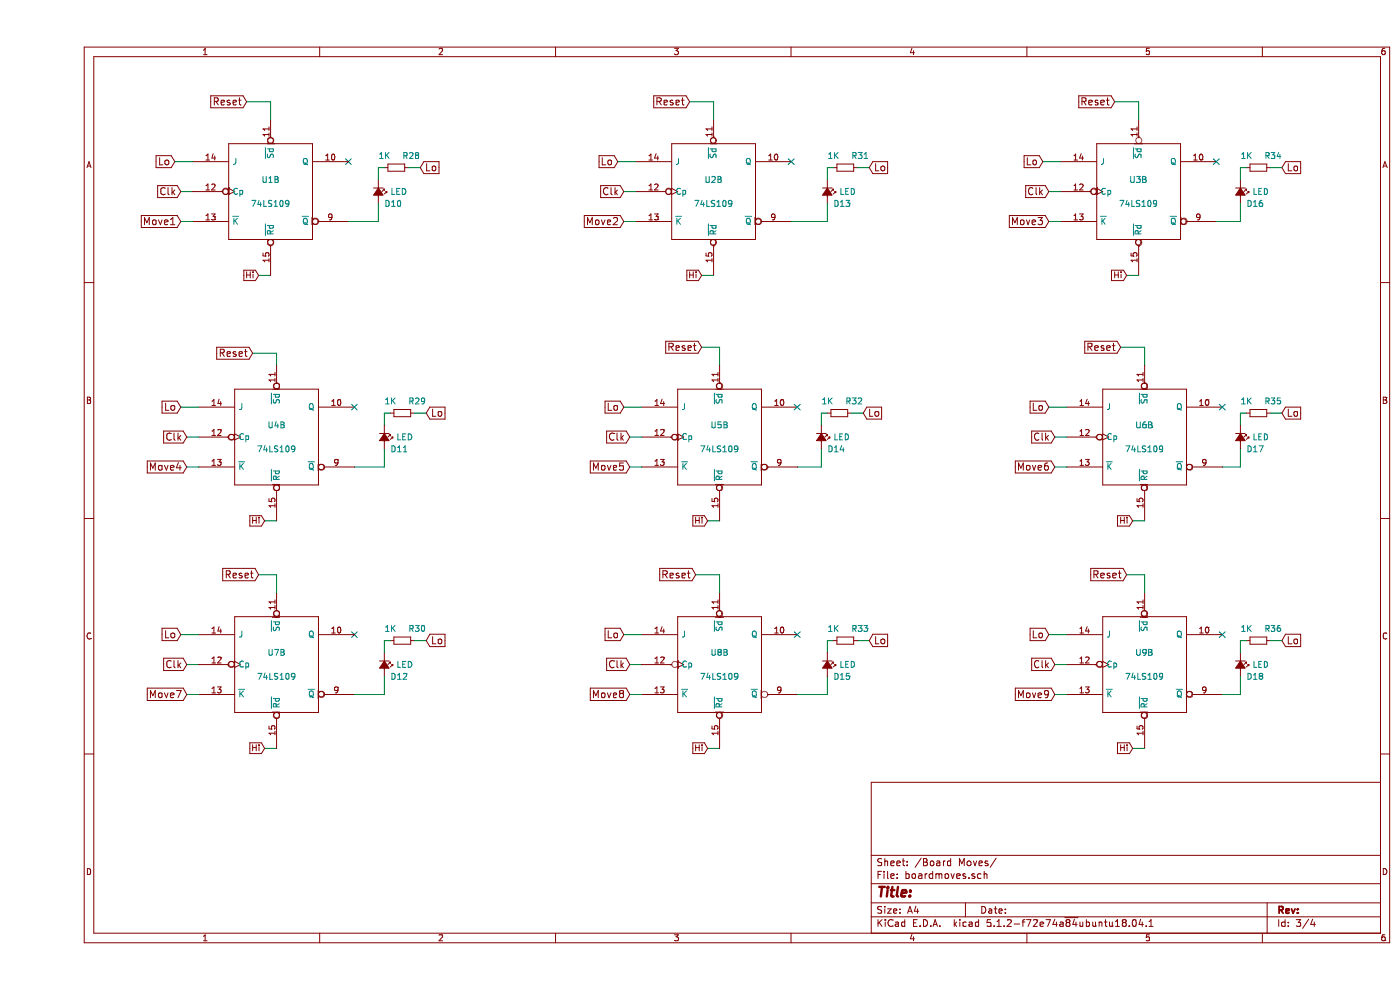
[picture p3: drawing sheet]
EESchema Schematic File Version 4
LIBS:ttt_ttl-cache
EELAYER 29 0
EELAYER END
$Descr A4 11693 8268
encoding utf-8
Sheet 3 4
Title ""
Date ""
Rev ""
Comp ""
Comment1 ""
Comment2 ""
Comment3 ""
Comment4 ""
$EndDescr
Text GLabel 1200 1600 0    60   Input ~ 0
Clk
Wire Wire Line
	1200 1600 1300 1600
NoConn ~ 2600 1350
Text GLabel 1750 850  0    60   Input ~ 0
Reset
Wire Wire Line
	1850 2300 1950 2300
Text GLabel 1200 1850 0    60   Input ~ 0
Move1
$Comp
L ttt_ttl-rescue:LED_Small_ALT D10
U 1 1
P 2850 1600
F 0 "D10" V 2950 1650 50  0000 L CNN
F 1 "LED" V 2850 1700 50  0000 L CNN
F 2 "LED_THT:LED_D3.0mm" V 2850 1600 50  0001 C CNN
F 3 "" V 2850 1600 50  0001 C CNN
	1    2850 1600
	0    1    1    0   
$EndComp
$Comp
L ttt_ttl-rescue:R_Small R28
U 1 1
P 3000 1400
F 0 "R28" V 2900 1450 50  0000 L CNN
F 1 "1K" V 2900 1250 50  0000 L CNN
F 2 "Resistor_THT:R_Axial_DIN0207_L6.3mm_D2.5mm_P7.62mm_Horizontal" H 3000 1400 50  0001 C CNN
F 3 "" H 3000 1400 50  0001 C CNN
	1    3000 1400
	0    1    1    0   
$EndComp
Text GLabel 3200 1400 2    60   Input ~ 0
Lo
Wire Wire Line
	3200 1400 3100 1400
Wire Wire Line
	2850 1700 2850 1850
Wire Wire Line
	2900 1400 2850 1400
Wire Wire Line
	2850 1400 2850 1500
$Comp
L local:74LS107 U2
U 2 1
P 5650 1600
F 0 "U2" H 5650 1700 50  0000 C CNN
F 1 "74LS109" H 5650 1500 50  0000 C CNN
F 2 "Package_DIP:DIP-16_W7.62mm" H 5650 1600 50  0001 C CNN
F 3 "" H 5650 1600 50  0001 C CNN
	2    5650 1600
	1    0    0    -1  
$EndComp
Text GLabel 4900 1600 0    60   Input ~ 0
Clk
Wire Wire Line
	4900 1600 5000 1600
NoConn ~ 6300 1350
Text GLabel 5450 850  0    60   Input ~ 0
Reset
Wire Wire Line
	5550 2300 5650 2300
Text GLabel 4900 1850 0    60   Input ~ 0
Move2
$Comp
L ttt_ttl-rescue:LED_Small_ALT D13
U 1 1
P 6600 1600
F 0 "D13" V 6700 1650 50  0000 L CNN
F 1 "LED" V 6600 1700 50  0000 L CNN
F 2 "LED_THT:LED_D3.0mm" V 6600 1600 50  0001 C CNN
F 3 "" V 6600 1600 50  0001 C CNN
	1    6600 1600
	0    1    1    0   
$EndComp
$Comp
L ttt_ttl-rescue:R_Small R31
U 1 1
P 6750 1400
F 0 "R31" V 6650 1450 50  0000 L CNN
F 1 "1K" V 6650 1250 50  0000 L CNN
F 2 "Resistor_THT:R_Axial_DIN0207_L6.3mm_D2.5mm_P7.62mm_Horizontal" H 6750 1400 50  0001 C CNN
F 3 "" H 6750 1400 50  0001 C CNN
	1    6750 1400
	0    1    1    0   
$EndComp
Text GLabel 6950 1400 2    60   Input ~ 0
Lo
Wire Wire Line
	6950 1400 6850 1400
Wire Wire Line
	6600 1700 6600 1850
Wire Wire Line
	6650 1400 6600 1400
Wire Wire Line
	6600 1400 6600 1500
$Comp
L local:74LS107 U3
U 2 1
P 9200 1600
F 0 "U3" H 9200 1700 50  0000 C CNN
F 1 "74LS109" H 9200 1500 50  0000 C CNN
F 2 "Package_DIP:DIP-16_W7.62mm" H 9200 1600 50  0001 C CNN
F 3 "" H 9200 1600 50  0001 C CNN
	2    9200 1600
	1    0    0    -1  
$EndComp
Text GLabel 8450 1600 0    60   Input ~ 0
Clk
Wire Wire Line
	8450 1600 8550 1600
NoConn ~ 9850 1350
Text GLabel 9000 850  0    60   Input ~ 0
Reset
Wire Wire Line
	9100 2300 9200 2300
Text GLabel 8450 1850 0    60   Input ~ 0
Move3
$Comp
L ttt_ttl-rescue:LED_Small_ALT D16
U 1 1
P 10050 1600
F 0 "D16" V 10150 1650 50  0000 L CNN
F 1 "LED" V 10050 1700 50  0000 L CNN
F 2 "LED_THT:LED_D3.0mm" V 10050 1600 50  0001 C CNN
F 3 "" V 10050 1600 50  0001 C CNN
	1    10050 1600
	0    1    1    0   
$EndComp
$Comp
L ttt_ttl-rescue:R_Small R34
U 1 1
P 10200 1400
F 0 "R34" V 10100 1450 50  0000 L CNN
F 1 "1K" V 10100 1250 50  0000 L CNN
F 2 "Resistor_THT:R_Axial_DIN0207_L6.3mm_D2.5mm_P7.62mm_Horizontal" H 10200 1400 50  0001 C CNN
F 3 "" H 10200 1400 50  0001 C CNN
	1    10200 1400
	0    1    1    0   
$EndComp
Text GLabel 10400 1400 2    60   Input ~ 0
Lo
Wire Wire Line
	10400 1400 10300 1400
Wire Wire Line
	10050 1700 10050 1850
Wire Wire Line
	10100 1400 10050 1400
Wire Wire Line
	10050 1400 10050 1500
$Comp
L local:74LS107 U4
U 2 1
P 2000 3650
F 0 "U4" H 2000 3750 50  0000 C CNN
F 1 "74LS109" H 2000 3550 50  0000 C CNN
F 2 "Package_DIP:DIP-16_W7.62mm" H 2000 3650 50  0001 C CNN
F 3 "" H 2000 3650 50  0001 C CNN
	2    2000 3650
	1    0    0    -1  
$EndComp
Wire Wire Line
	1250 3650 1350 3650
NoConn ~ 2650 3400
Text GLabel 1800 2950 0    60   Input ~ 0
Reset
Wire Wire Line
	1900 4350 2000 4350
Text GLabel 1250 3900 0    60   Input ~ 0
Move4
$Comp
L ttt_ttl-rescue:LED_Small_ALT D11
U 1 1
P 2900 3650
F 0 "D11" V 3000 3700 50  0000 L CNN
F 1 "LED" V 2900 3750 50  0000 L CNN
F 2 "LED_THT:LED_D3.0mm" V 2900 3650 50  0001 C CNN
F 3 "" V 2900 3650 50  0001 C CNN
	1    2900 3650
	0    1    1    0   
$EndComp
$Comp
L ttt_ttl-rescue:R_Small R29
U 1 1
P 3050 3450
F 0 "R29" V 2950 3500 50  0000 L CNN
F 1 "1K" V 2950 3300 50  0000 L CNN
F 2 "Resistor_THT:R_Axial_DIN0207_L6.3mm_D2.5mm_P7.62mm_Horizontal" H 3050 3450 50  0001 C CNN
F 3 "" H 3050 3450 50  0001 C CNN
	1    3050 3450
	0    1    1    0   
$EndComp
Text GLabel 3250 3450 2    60   Input ~ 0
Lo
Wire Wire Line
	3250 3450 3150 3450
Wire Wire Line
	2900 3750 2900 3900
Wire Wire Line
	2950 3450 2900 3450
Wire Wire Line
	2900 3450 2900 3550
$Comp
L local:74LS107 U5
U 2 1
P 5700 3650
F 0 "U5" H 5700 3750 50  0000 C CNN
F 1 "74LS109" H 5700 3550 50  0000 C CNN
F 2 "Package_DIP:DIP-16_W7.62mm" H 5700 3650 50  0001 C CNN
F 3 "" H 5700 3650 50  0001 C CNN
	2    5700 3650
	1    0    0    -1  
$EndComp
Text GLabel 4950 3650 0    60   Input ~ 0
Clk
Wire Wire Line
	4950 3650 5050 3650
NoConn ~ 6350 3400
Text GLabel 5550 2900 0    60   Input ~ 0
Reset
Wire Wire Line
	5600 4350 5700 4350
Text GLabel 4950 3900 0    60   Input ~ 0
Move5
$Comp
L ttt_ttl-rescue:LED_Small_ALT D14
U 1 1
P 6550 3650
F 0 "D14" V 6650 3700 50  0000 L CNN
F 1 "LED" V 6550 3750 50  0000 L CNN
F 2 "LED_THT:LED_D3.0mm" V 6550 3650 50  0001 C CNN
F 3 "" V 6550 3650 50  0001 C CNN
	1    6550 3650
	0    1    1    0   
$EndComp
$Comp
L ttt_ttl-rescue:R_Small R32
U 1 1
P 6700 3450
F 0 "R32" V 6600 3500 50  0000 L CNN
F 1 "1K" V 6600 3300 50  0000 L CNN
F 2 "Resistor_THT:R_Axial_DIN0207_L6.3mm_D2.5mm_P7.62mm_Horizontal" H 6700 3450 50  0001 C CNN
F 3 "" H 6700 3450 50  0001 C CNN
	1    6700 3450
	0    1    1    0   
$EndComp
Text GLabel 6900 3450 2    60   Input ~ 0
Lo
Wire Wire Line
	6900 3450 6800 3450
Wire Wire Line
	6550 3750 6550 3900
Wire Wire Line
	6600 3450 6550 3450
Wire Wire Line
	6550 3450 6550 3550
$Comp
L local:74LS107 U6
U 2 1
P 9250 3650
F 0 "U6" H 9250 3750 50  0000 C CNN
F 1 "74LS109" H 9250 3550 50  0000 C CNN
F 2 "Package_DIP:DIP-16_W7.62mm" H 9250 3650 50  0001 C CNN
F 3 "" H 9250 3650 50  0001 C CNN
	2    9250 3650
	1    0    0    -1  
$EndComp
Text GLabel 8500 3650 0    60   Input ~ 0
Clk
Wire Wire Line
	8500 3650 8600 3650
Text GLabel 9050 2900 0    60   Input ~ 0
Reset
Wire Wire Line
	9150 4350 9250 4350
Text GLabel 8500 3900 0    60   Input ~ 0
Move6
$Comp
L ttt_ttl-rescue:LED_Small_ALT D17
U 1 1
P 10050 3650
F 0 "D17" V 10150 3700 50  0000 L CNN
F 1 "LED" V 10050 3750 50  0000 L CNN
F 2 "LED_THT:LED_D3.0mm" V 10050 3650 50  0001 C CNN
F 3 "" V 10050 3650 50  0001 C CNN
	1    10050 3650
	0    1    1    0   
$EndComp
$Comp
L ttt_ttl-rescue:R_Small R35
U 1 1
P 10200 3450
F 0 "R35" V 10100 3500 50  0000 L CNN
F 1 "1K" V 10100 3300 50  0000 L CNN
F 2 "Resistor_THT:R_Axial_DIN0207_L6.3mm_D2.5mm_P7.62mm_Horizontal" H 10200 3450 50  0001 C CNN
F 3 "" H 10200 3450 50  0001 C CNN
	1    10200 3450
	0    1    1    0   
$EndComp
Text GLabel 10400 3450 2    60   Input ~ 0
Lo
Wire Wire Line
	10400 3450 10300 3450
Wire Wire Line
	10050 3750 10050 3900
Wire Wire Line
	10100 3450 10050 3450
Wire Wire Line
	10050 3450 10050 3550
Text GLabel 1250 5550 0    60   Input ~ 0
Clk
Wire Wire Line
	1250 5550 1350 5550
NoConn ~ 2650 5300
Text GLabel 1850 4800 0    60   Input ~ 0
Reset
Wire Wire Line
	1900 6250 2000 6250
Text GLabel 1250 5800 0    60   Input ~ 0
Move7
$Comp
L ttt_ttl-rescue:LED_Small_ALT D12
U 1 1
P 2900 5550
F 0 "D12" V 3000 5600 50  0000 L CNN
F 1 "LED" V 2900 5650 50  0000 L CNN
F 2 "LED_THT:LED_D3.0mm" V 2900 5550 50  0001 C CNN
F 3 "" V 2900 5550 50  0001 C CNN
	1    2900 5550
	0    1    1    0   
$EndComp
$Comp
L ttt_ttl-rescue:R_Small R30
U 1 1
P 3050 5350
F 0 "R30" V 2950 5400 50  0000 L CNN
F 1 "1K" V 2950 5200 50  0000 L CNN
F 2 "Resistor_THT:R_Axial_DIN0207_L6.3mm_D2.5mm_P7.62mm_Horizontal" H 3050 5350 50  0001 C CNN
F 3 "" H 3050 5350 50  0001 C CNN
	1    3050 5350
	0    1    1    0   
$EndComp
Text GLabel 3250 5350 2    60   Input ~ 0
Lo
Wire Wire Line
	3250 5350 3150 5350
Wire Wire Line
	2900 5650 2900 5800
Wire Wire Line
	2950 5350 2900 5350
Wire Wire Line
	2900 5350 2900 5450
Text GLabel 4950 5550 0    60   Input ~ 0
Clk
Wire Wire Line
	4950 5550 5050 5550
Text GLabel 5500 4800 0    60   Input ~ 0
Reset
Wire Wire Line
	5600 6250 5700 6250
$Comp
L local:74LS107 U9
U 2 1
P 9250 5550
F 0 "U9" H 9250 5650 50  0000 C CNN
F 1 "74LS109" H 9250 5450 50  0000 C CNN
F 2 "Package_DIP:DIP-16_W7.62mm" H 9250 5550 50  0001 C CNN
F 3 "" H 9250 5550 50  0001 C CNN
	2    9250 5550
	1    0    0    -1  
$EndComp
Text GLabel 8500 5550 0    60   Input ~ 0
Clk
Wire Wire Line
	8500 5550 8600 5550
Text GLabel 9100 4800 0    60   Input ~ 0
Reset
Wire Wire Line
	9150 6250 9250 6250
Text GLabel 8500 5800 0    60   Input ~ 0
Move9
$Comp
L ttt_ttl-rescue:LED_Small_ALT D18
U 1 1
P 10050 5550
F 0 "D18" V 10150 5600 50  0000 L CNN
F 1 "LED" V 10050 5650 50  0000 L CNN
F 2 "LED_THT:LED_D3.0mm" V 10050 5550 50  0001 C CNN
F 3 "" V 10050 5550 50  0001 C CNN
	1    10050 5550
	0    1    1    0   
$EndComp
$Comp
L ttt_ttl-rescue:R_Small R36
U 1 1
P 10200 5350
F 0 "R36" V 10100 5400 50  0000 L CNN
F 1 "1K" V 10100 5200 50  0000 L CNN
F 2 "Resistor_THT:R_Axial_DIN0207_L6.3mm_D2.5mm_P7.62mm_Horizontal" H 10200 5350 50  0001 C CNN
F 3 "" H 10200 5350 50  0001 C CNN
	1    10200 5350
	0    1    1    0   
$EndComp
Text GLabel 10400 5350 2    60   Input ~ 0
Lo
Wire Wire Line
	10400 5350 10300 5350
Wire Wire Line
	10050 5650 10050 5800
Wire Wire Line
	10100 5350 10050 5350
Wire Wire Line
	10050 5350 10050 5450
Text GLabel 1250 3650 0    60   Input ~ 0
Clk
Text GLabel 4950 5800 0    60   Input ~ 0
Move8
$Comp
L local:74LS107 U8
U 2 1
P 5700 5550
F 0 "U8" H 5700 5650 50  0000 C CNN
F 1 "74LS109" H 5700 5450 50  0000 C CNN
F 2 "Package_DIP:DIP-16_W7.62mm" H 5700 5550 50  0001 C CNN
F 3 "" H 5700 5550 50  0001 C CNN
	2    5700 5550
	1    0    0    -1  
$EndComp
Wire Wire Line
	4950 5800 5050 5800
Wire Wire Line
	6600 5350 6600 5450
Wire Wire Line
	6650 5350 6600 5350
Wire Wire Line
	6600 5650 6600 5800
Wire Wire Line
	6950 5350 6850 5350
Text GLabel 6950 5350 2    60   Input ~ 0
Lo
$Comp
L ttt_ttl-rescue:R_Small R33
U 1 1
P 6750 5350
F 0 "R33" V 6650 5400 50  0000 L CNN
F 1 "1K" V 6650 5200 50  0000 L CNN
F 2 "Resistor_THT:R_Axial_DIN0207_L6.3mm_D2.5mm_P7.62mm_Horizontal" H 6750 5350 50  0001 C CNN
F 3 "" H 6750 5350 50  0001 C CNN
	1    6750 5350
	0    1    1    0   
$EndComp
$Comp
L ttt_ttl-rescue:LED_Small_ALT D15
U 1 1
P 6600 5550
F 0 "D15" V 6700 5600 50  0000 L CNN
F 1 "LED" V 6600 5650 50  0000 L CNN
F 2 "LED_THT:LED_D3.0mm" V 6600 5550 50  0001 C CNN
F 3 "" V 6600 5550 50  0001 C CNN
	1    6600 5550
	0    1    1    0   
$EndComp
Wire Wire Line
	6350 5800 6600 5800
NoConn ~ 6350 5300
Wire Wire Line
	8500 5800 8600 5800
NoConn ~ 9900 5300
Wire Wire Line
	9900 5800 10050 5800
NoConn ~ 9900 3400
Wire Wire Line
	9900 3900 10050 3900
Wire Wire Line
	8600 3900 8500 3900
Wire Wire Line
	6350 3900 6550 3900
Wire Wire Line
	4950 3900 5050 3900
Wire Wire Line
	1250 3900 1350 3900
Wire Wire Line
	2650 3900 2900 3900
$Comp
L local:74LS107 U7
U 2 1
P 2000 5550
F 0 "U7" H 2000 5650 50  0000 C CNN
F 1 "74LS109" H 2000 5450 50  0000 C CNN
F 2 "Package_DIP:DIP-16_W7.62mm" H 2000 5550 50  0001 C CNN
F 3 "" H 2000 5550 50  0001 C CNN
	2    2000 5550
	1    0    0    -1  
$EndComp
Wire Wire Line
	2650 5800 2900 5800
Wire Wire Line
	1250 5800 1350 5800
$Comp
L local:74LS107 U1
U 2 1
P 1950 1600
F 0 "U1" H 1950 1700 50  0000 C CNN
F 1 "74LS109" H 1950 1500 50  0000 C CNN
F 2 "Package_DIP:DIP-16_W7.62mm" H 1950 1600 50  0001 C CNN
F 3 "" H 1950 1600 50  0001 C CNN
	2    1950 1600
	1    0    0    -1  
$EndComp
Wire Wire Line
	2600 1850 2850 1850
Wire Wire Line
	1200 1850 1300 1850
Wire Wire Line
	6300 1850 6600 1850
Wire Wire Line
	4900 1850 5000 1850
Wire Wire Line
	9850 1850 10050 1850
Wire Wire Line
	8450 1850 8550 1850
Text GLabel 8400 1350 0    60   Input ~ 0
Lo
Wire Wire Line
	8400 1350 8550 1350
Text GLabel 4850 1350 0    60   Input ~ 0
Lo
Wire Wire Line
	4850 1350 5000 1350
Text GLabel 1150 1350 0    60   Input ~ 0
Lo
Wire Wire Line
	1300 1350 1150 1350
Text GLabel 1200 3400 0    60   Input ~ 0
Lo
Wire Wire Line
	1200 3400 1350 3400
Text GLabel 4900 3400 0    60   Input ~ 0
Lo
Wire Wire Line
	4900 3400 5050 3400
Text GLabel 8450 3400 0    60   Input ~ 0
Lo
Wire Wire Line
	8450 3400 8600 3400
Text GLabel 8450 5300 0    60   Input ~ 0
Lo
Wire Wire Line
	8450 5300 8600 5300
Text GLabel 4900 5300 0    60   Input ~ 0
Lo
Wire Wire Line
	4900 5300 5050 5300
Text GLabel 1200 5300 0    60   Input ~ 0
Lo
Wire Wire Line
	1200 5300 1350 5300
Text GLabel 1850 2300 0    50   Input ~ 0
Hi
Wire Wire Line
	1950 1000 1950 850 
Wire Wire Line
	1950 850  1750 850 
Wire Wire Line
	5650 1000 5650 850 
Wire Wire Line
	5650 850  5450 850 
Text GLabel 5550 2300 0    50   Input ~ 0
Hi
Wire Wire Line
	9200 1000 9200 850 
Wire Wire Line
	9200 850  9000 850 
Text GLabel 9100 2300 0    50   Input ~ 0
Hi
Wire Wire Line
	2000 3050 2000 2950
Wire Wire Line
	2000 2950 1800 2950
Text GLabel 1900 4350 0    50   Input ~ 0
Hi
Wire Wire Line
	5700 3050 5700 2900
Wire Wire Line
	5700 2900 5550 2900
Text GLabel 5600 4350 0    50   Input ~ 0
Hi
Wire Wire Line
	9250 3050 9250 2900
Wire Wire Line
	9250 2900 9050 2900
Text GLabel 9150 4350 0    50   Input ~ 0
Hi
Wire Wire Line
	2000 4950 2000 4800
Wire Wire Line
	2000 4800 1850 4800
Text GLabel 1900 6250 0    50   Input ~ 0
Hi
Wire Wire Line
	5700 4950 5700 4800
Wire Wire Line
	5700 4800 5500 4800
Text GLabel 5600 6250 0    50   Input ~ 0
Hi
Wire Wire Line
	9250 4950 9250 4800
Wire Wire Line
	9250 4800 9100 4800
Text GLabel 9150 6250 0    50   Input ~ 0
Hi
$EndSCHEMATC
